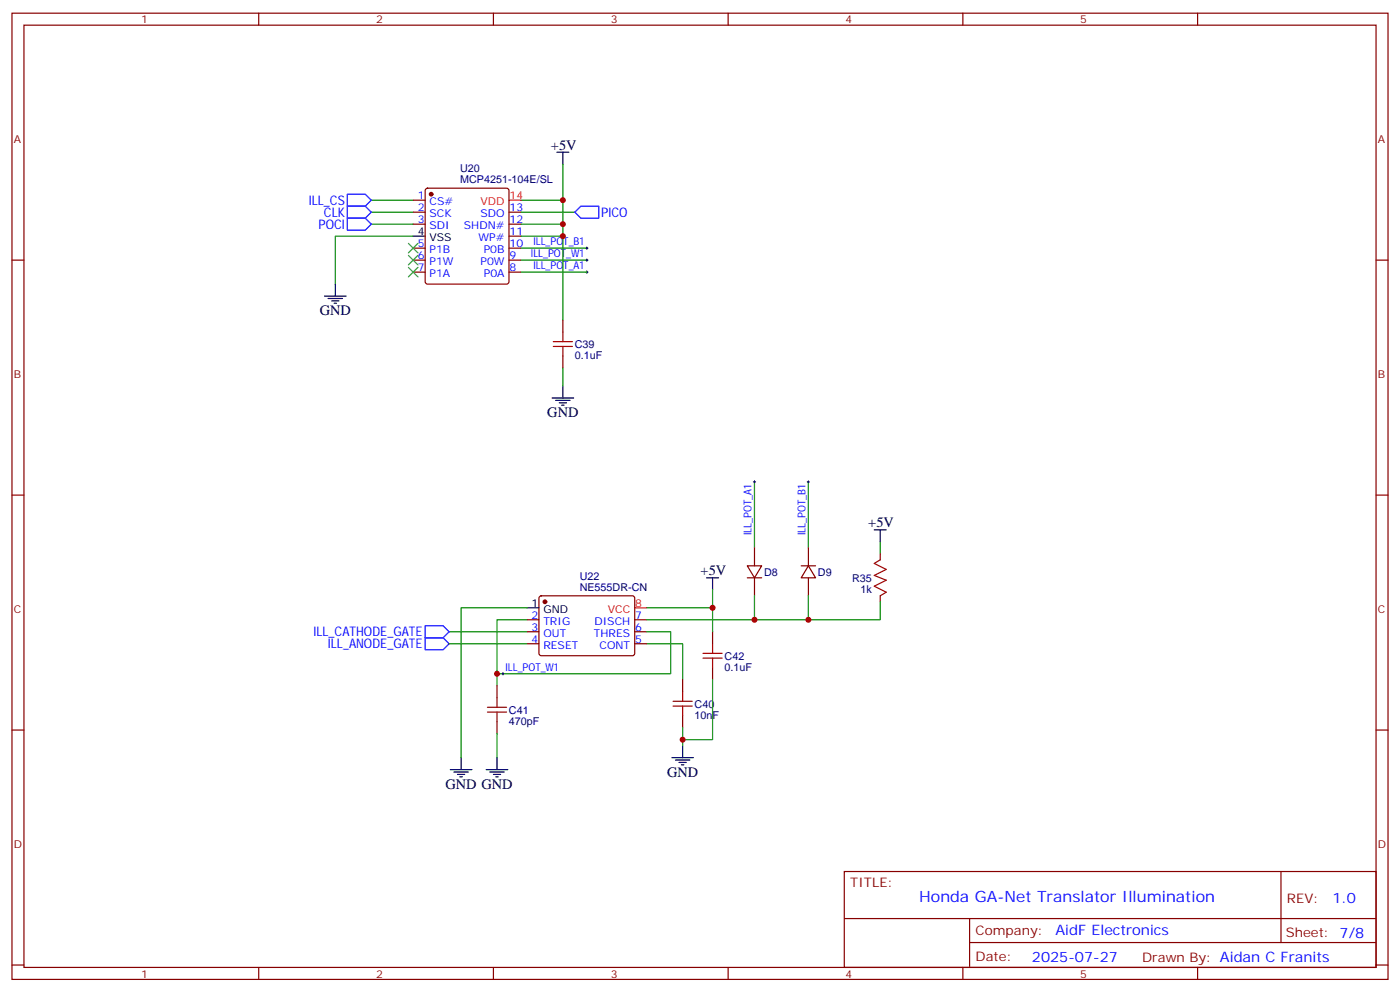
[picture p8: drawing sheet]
<svg xmlns="http://www.w3.org/2000/svg" width="412mm" height="292mm" viewBox="0 0 412 292" stroke-linecap="round" stroke-linejoin="round" font-family="sans-serif">
<g fill="none" stroke="#870000" stroke-width=".35">
<path d="M3.5 3.9h405.4v284.3h-405.4zM7.1 7.4h398.2v277.3h-398.2zM76.2 3.9v3.5M145.3 3.9v3.5M214.5 3.9v3.5M283.6 3.9v3.5M352.8 3.9v3.5M121.7 58.9h3.5M125.5 55.6l.4-.2h23.3l.5 .2 .2 .5v26.8l-.2 .5-.5 .2h-23.3l-.5-.2-.2-.5v-26.8zM3.5 76.6h3.6M121.7 76.6h3.5M121.7 62.4h3.5"/>
<path d="M121.7 66h3.5M121.7 73h3.5M149.9 76.6h3.6M149.9 62.4h3.6M149.9 66h3.6M149.9 69.5h3.6M149.9 73h3.6M405.3 76.6h3.6M121.7 80.1h3.5M149.9 80.1h3.6M165.8 94.2v3.5M165.8 104.8v3.5"/>
<path d="M3.5 145.7h3.6M405.3 145.7h3.6M159 175.5l.5-.2 27 .1 .5 .6-.1 16.5-.6 .5-27.1-.1-.5-.6v-16.3zM220.1 166.5h4.3l-2.2 3.5zM220.1 170h4.3M222.2 161.2v5.3M222.2 170v5.3M236 166.5h4.2M238.1 166.5l2.1 3.5h-4.2zM238.1 161.2v5.3M238.1 170v5.3M259.3 163v1.7"/>
<path d="M259.3 175.3v1.8M155.2 182.4h3.5M155.2 185.9h3.5M155.2 189.4h3.5M187 182.4h3.5M187 185.9h3.5M187 189.4h3.5M209.9 185.9v3.5M209.9 196.5v3.5M3.5 214.8h3.6M146.4 201.8v3.5M146.4 212.4v3.5"/>
<path d="M201.1 200v3.6M201.1 210.6v3.5M405.3 214.8h3.6M248.7 256.5h156.6v28.2h-156.6zM377.3 256.5v20.9M248.7 270.3h156.5M285.6 277.4h119.6M285.6 270.3v14.1M3.5 284h3.6M76.2 284.7v3.5M145.3 284.7v3.5M214.5 284.7v3.5"/>
<path d="M283.6 284.7v3.5M352.8 284.7v3.5M405.3 284h3.6"/>
</g>
<g fill="none" stroke="#008700" stroke-width=".35">
<path d="M109.4 58.9h12.3M165.8 48.3v10.6h-12.3M165.8 58.9v35.3M109.4 62.4h12.3M109.4 66h12.3M121.7 69.5h-22.9v14.1M153.5 62.4h15.8M153.5 66h12.3M153.5 69.5h12.3M153.5 73h19.4M153.5 76.6h19.4M153.5 80.1h19.4"/>
<path d="M165.8 108.3v5.3M222.2 141.8v19.4M238.1 141.8v19.4M259.3 159.5v3.5M155.2 178.9h-19.4v44.1M209.9 173.6v5.3h-19.4M209.9 178.9v7M222.2 175.3v7.1h15.9M238.1 175.3v7.1h21.2v-5.3M132.3 185.9h22.9M132.3 189.4h22.9M155.2 182.4h-8.8v19.4"/>
<path d="M190.5 189.4h10.6v10.6M190.5 185.9h7.1v12.4h-51.2M190.5 182.4h31.7M146.4 215.9v7.1M201.1 214.1v5.3M209.9 200v17.7h-8.8"/>
</g>
<path d="M102.3 57.2h5.3l1.8 1.7-1.8 1.8h-5.3zM102.3 60.7h5.3l1.8 1.7-1.8 1.8h-5.3zM102.3 64.2h5.3l1.8 1.8-1.8 1.7h-5.3zM169.3 62.4l1.8-1.7h5.3v3.5h-5.3zM125.2 184.1h5.3l1.8 1.8-1.8 1.8h-5.3zM125.2 187.7h5.3l1.8 1.7-1.8 1.8h-5.3z" fill="none" stroke="#00f" stroke-width=".35"/>
<g fill="none" stroke="#000" stroke-width=".35">
<path d="M164 44.8h3.6M165.8 44.8v3.5M121.7 69.5h3.5M95.6 87.1h6.4M96.7 87.8h4.2M97.7 88.5h2.1M98.4 89.3h.7M98.8 83.6v3.5M162.6 117.1h6.4M163.7 117.8h4.2M164.7 118.5h2.2M165.5 119.2h.7"/>
<path d="M165.8 113.6v3.5M257.5 155.9h3.6M259.3 155.9v3.6M155.2 178.9h3.5M208.1 170h3.6M209.9 170v3.6M201.1 219.4v3.6M132.6 226.5h6.4M133.7 227.2h4.2M134.8 227.9h2.1M135.5 228.6h.7M135.8 223v3.5"/>
<path d="M143.2 226.5h6.4M144.3 227.2h4.2M145.3 227.9h2.2M146 228.6h.8M146.4 223v3.5M197.9 223h6.4M199 223.7h4.2M200 224.4h2.1M200.7 225.1h.7"/>
</g>
<path d="M172.5 73h.7M172.5 76.6h.7M172.9 72.7v.7M172.9 76.2v.7M172.9 79.7v.7M172.5 80.1h.7M221.9 141.8h.7M222.2 141.5v.7M237.8 141.8h.7M238.1 141.5v.7M147.8 198.3h.7M148.2 197.9v.7" fill="none" stroke="#000" stroke-width=".29"/>
<g fill="none" stroke="#a10000" stroke-width=".35">
<path d="M165.8 97.7v2.8M163 102h5.6M163 100.5h5.6M165.8 102v2.8M259.3 164.7l-1.8 1.1 3.6 1.8-3.6 1.7 3.6 1.4-3.6 1.8 3.6 1.8-1.8 1M207.1 193.7h5.6M207.1 192.3h5.6M209.9 189.4v2.9M209.9 193.7v2.8M143.6 209.5h5.6M143.6 208.1h5.6M146.4 205.3v2.8"/>
<path d="M146.4 209.5v2.9M198.3 207.8h5.6M198.3 206.4h5.6M201.1 203.6v2.8M201.1 207.8v2.8"/>
</g>
<path d="M149.9 58.9h3.6M187 178.9h3.5" fill="none" stroke="#f00" stroke-width=".35"/>
<g fill="#870000" stroke="#870000" stroke-width=".35">
<circle cx="127" cy="57.1" r=".53"/>
<circle cx="160.5" cy="177.1" r=".53"/>
</g>
<path d="M120.3 71.6l2.8 2.8M120.3 75.1l2.8 2.9M120.3 78.7l2.8 2.8M123.1 71.6l-2.8 2.8M123.1 75.1l-2.8 2.9M123.1 78.7l-2.8 2.8" fill="none" stroke="#3c3" stroke-width=".35"/>
<g fill="#c00">
<circle cx="165.8" cy="69.5" r=".88"/>
<circle cx="165.8" cy="66" r=".88"/>
<circle cx="165.8" cy="58.9" r=".88"/>
<circle cx="146.4" cy="198.3" r=".88"/>
<circle cx="238.1" cy="182.4" r=".88"/>
<circle cx="222.3" cy="182.4" r=".88"/>
<circle cx="209.9" cy="178.9" r=".88"/>
<circle cx="201.1" cy="217.7" r=".88"/>
</g>
<text font-size="4.6" fill="#00f" x="270.8" y="265.5">Honda GA-Net Translator Illumination</text>
<g font-size="4.2">
<text x="162.3" y="44.1">+5V</text>
<text x="94.2" y="92.8">GND</text>
<text x="161.2" y="122.8">GND</text>
<text x="255.8" y="155.2">+5V</text>
<text x="206.4" y="169.3">+5V</text>
<text x="131.2" y="232.1">GND GND</text>
<text x="196.5" y="228.6">GND</text>
</g>
<g font-size="4.2" fill="#00f">
<text x="392.5" y="265.7">1.0</text>
<text x="310.9" y="275.3">AidF Electronics</text>
<text x="304" y="283.1">2025-07-27</text>
</g>
<g font-size="3.9" fill="#00f">
<text x="91" y="60.2">ILL_CS</text>
<text x="95.4" y="63.8">CLK</text>
<text x="177.1" y="63.7">PICO</text>
<text x="93.8" y="67.3">POCI</text>
<text x="92.4" y="187.2">ILL_CATHODE_GATE</text>
<text x="96.6" y="190.8">ILL_ANODE_GATE</text>
</g>
<g font-size="3.9" fill="#800">
<text x="250.5" y="261.1">TITLE:</text>
<text x="379.1" y="265.7">REV:</text>
<text x="287.4" y="275.3">Company:</text>
<text x="378.7" y="275.9">Sheet: 7/8</text>
<text x="287.4" y="282.9">Date:</text>
<text x="336.4" y="283">Drawn By: Aidan C Franits</text>
</g>
<g font-size="3.2" fill="#800">
<text x="41.6" y="6.9">1</text>
<text x="110.8" y="6.9">2</text>
<text x="179.9" y="6.9">3</text>
<text x="249.1" y="6.9">4</text>
<text x="318.2" y="6.9">5</text>
<text x="4.1" y="42">A</text>
<text x="405.9" y="42">A</text>
<text x="4.1" y="111.1">B</text>
<text x="405.9" y="111.1">B</text>
<text x="4.1" y="180.3">C</text>
<text x="405.9" y="180.3">C</text>
<text x="4.1" y="249.4">D</text>
<text x="405.9" y="249.4">D</text>
<text x="41.6" y="287.7">1</text>
<text x="110.8" y="287.7">2</text>
<text x="179.9" y="287.7">3</text>
<text x="249.1" y="287.7">4</text>
<text x="318.2" y="287.7">5</text>
</g>
<g font-size="3.2" fill="#000080">
<text x="135.5" y="54">MCP4251-104E/SL</text>
<text x="135.5" y="50.8">U20</text>
<text x="169.3" y="105.6">0.1uF</text>
<text x="169.3" y="102.4">C39</text>
<text x="170.8" y="173.9">NE555DR-CN</text>
<text x="170.8" y="170.7">U22</text>
<text x="225.1" y="169.6">D8</text>
<text x="240.9" y="169.4">D9</text>
<text x="251" y="171.2">R35</text>
<text x="253.5" y="174.4">1k</text>
<text x="213.4" y="197.3">0.1uF</text>
<text x="213.4" y="194.1">C42</text>
<text x="149.9" y="210">C41</text>
<text x="204.6" y="208.2">C40</text>
<text x="149.9" y="213.2">470pF</text>
<text x="204.6" y="211.4">10nF</text>
</g>
<g font-size="3.2" fill="#00f">
<text x="123" y="58.6">1</text>
<text x="123" y="65.6">3</text>
<text x="123" y="62.1">2</text>
<text x="126.5" y="63.9">SCK</text>
<text x="126.5" y="60.3">CS#</text>
<text x="141.5" y="63.9">SDO</text>
<text x="150.1" y="62.1">13</text>
<text x="150.1" y="65.6">12</text>
<text x="126.5" y="67.4">SDI</text>
<text x="136.7" y="67.4">SHDN#</text>
<text x="141" y="70.9">WP#</text>
<text x="150.1" y="69.1">11</text>
<text x="123" y="76.2">6</text>
<text x="123" y="72.7">5</text>
<text x="126.5" y="78">P1W</text>
<text x="126.5" y="74.4">P1B</text>
<text x="141.6" y="78">P0W</text>
<text x="142.5" y="74.4">P0B</text>
<text x="150.1" y="72.7">10</text>
<text x="150.1" y="76.2">9</text>
<text x="156.4" y="75.7">ILL_POT_W1</text>
<text x="157.1" y="72.1">ILL_POT_B1</text>
<text x="123" y="79.7">7</text>
<text x="126.5" y="81.5">P1A</text>
<text x="142.5" y="81.5">P0A</text>
<text x="150.1" y="79.7">8</text>
<text x="157.1" y="79.2">ILL_POT_A1</text>
<text x="221.4" y="157.6" transform="rotate(-90 221.4 157.6)">ILL_POT_A1</text>
<text x="237.2" y="157.6" transform="rotate(-90 237.2 157.6)">ILL_POT_B1</text>
<text x="156.6" y="182">2</text>
<text x="156.6" y="185.6">3</text>
<text x="160.1" y="183.8">TRIG</text>
<text x="175.1" y="183.8">DISCH</text>
<text x="187.1" y="185.6">6</text>
<text x="187.1" y="182">7</text>
<text x="156.6" y="189.1">4</text>
<text x="160.1" y="187.3">OUT</text>
<text x="160.1" y="190.9">RESET</text>
<text x="174.9" y="187.3">THRES</text>
<text x="176.6" y="190.9">CONT</text>
<text x="187.1" y="189.1">5</text>
<text x="148.9" y="197.4">ILL_POT_W1</text>
</g>
<g font-size="3.2" fill="#f00">
<text x="150.1" y="58.6">14</text>
<text x="141.6" y="60.3">VDD</text>
<text x="187.1" y="178.5">8</text>
<text x="179.1" y="180.3">VCC</text>
</g>
<g font-size="3.2">
<text x="123" y="69.1">4</text>
<text x="126.5" y="70.9">VSS</text>
<text x="156.6" y="178.5">1</text>
<text x="160.1" y="180.3">GND</text>
</g>
</svg>
